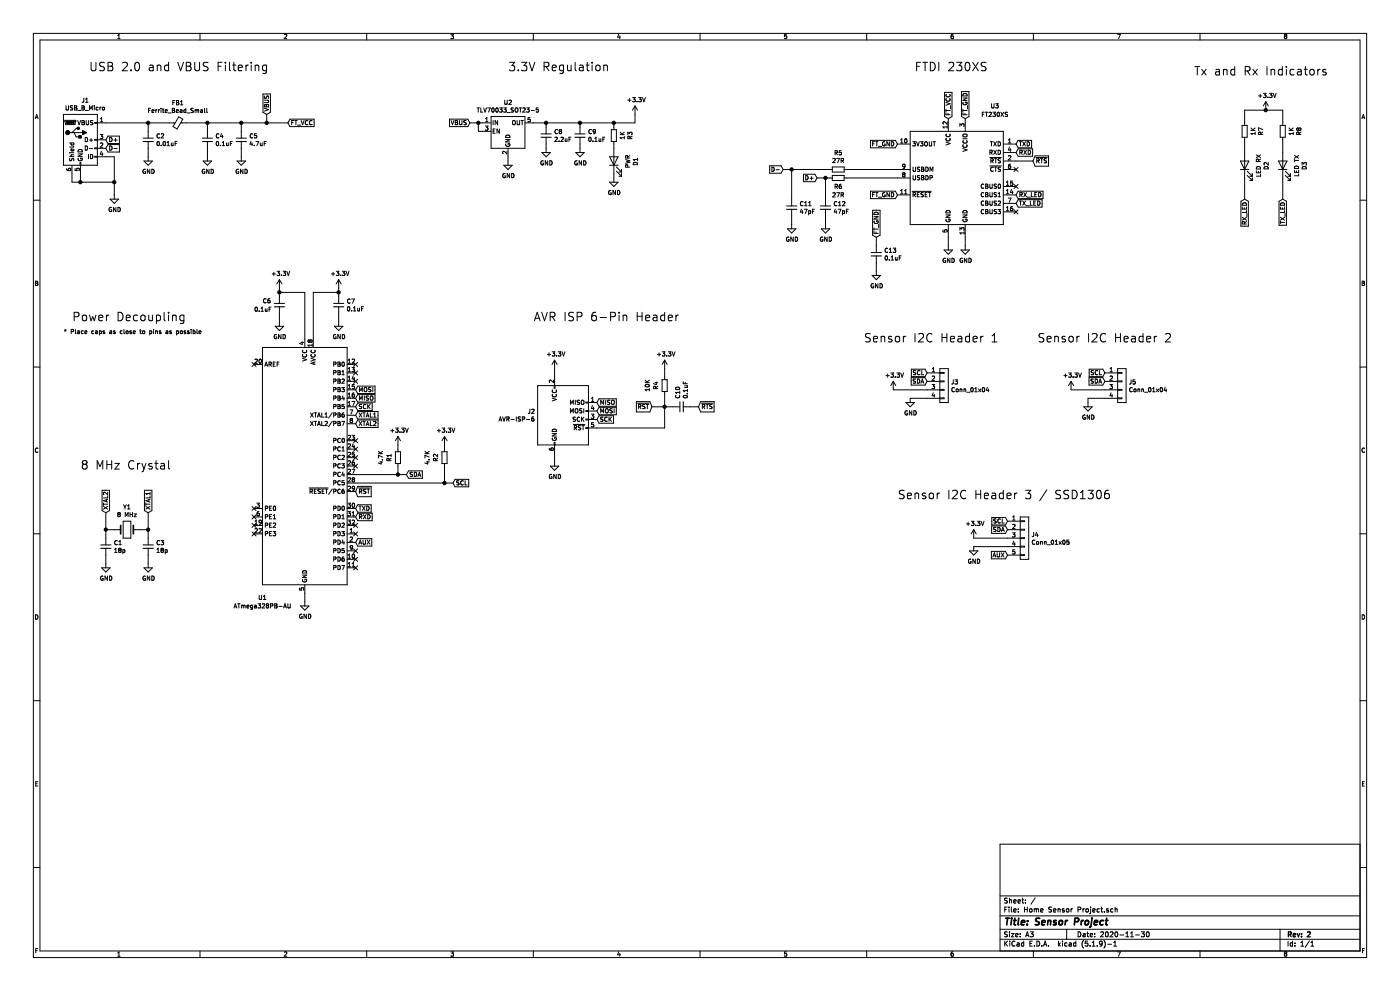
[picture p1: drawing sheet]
EESchema Schematic File Version 4
EELAYER 30 0
EELAYER END
$Descr A3 16535 11693
encoding utf-8
Sheet 1 1
Title "Sensor Project"
Date "2020-11-30"
Rev "2"
Comp ""
Comment1 ""
Comment2 ""
Comment3 ""
Comment4 ""
$EndDescr
$Comp
L Connector:USB_B_Micro J1
U 1 1
P 950 1650
F 0 "J1" H 1007 2117 50  0000 C CNN
F 1 "USB_B_Micro" H 1007 2026 50  0000 C CNN
F 2 "Connector_USB:USB_Micro-B_Amphenol_10118194_Horizontal" H 1100 1600 50  0001 C CNN
F 3 "~" H 1100 1600 50  0001 C CNN
	1    950  1650
	1    0    0    -1  
$EndComp
Text GLabel 1250 1650 2    50   Input ~ 0
D+
Text GLabel 1250 1750 2    50   Input ~ 0
D-
$Comp
L power:GND #PWR02
U 1 1
P 1350 2300
F 0 "#PWR02" H 1350 2050 50  0001 C CNN
F 1 "GND" H 1355 2127 50  0000 C CNN
F 2 "" H 1350 2300 50  0001 C CNN
F 3 "" H 1350 2300 50  0001 C CNN
	1    1350 2300
	1    0    0    -1  
$EndComp
Wire Wire Line
	1250 1850 1350 1850
Wire Wire Line
	1350 1850 1350 2150
Wire Wire Line
	850  2050 850  2150
Wire Wire Line
	850  2150 950  2150
Connection ~ 1350 2150
Wire Wire Line
	950  2050 950  2150
Connection ~ 950  2150
Wire Wire Line
	950  2150 1350 2150
$Comp
L Device:C_Small C2
U 1 1
P 1750 1650
F 0 "C2" H 1842 1696 50  0000 L CNN
F 1 "0.01uF" H 1842 1605 50  0000 L CNN
F 2 "Capacitor_SMD:C_0805_2012Metric" H 1750 1650 50  0001 C CNN
F 3 "~" H 1750 1650 50  0001 C CNN
	1    1750 1650
	1    0    0    -1  
$EndComp
$Comp
L Device:Ferrite_Bead_Small FB1
U 1 1
P 2100 1450
F 0 "FB1" V 1863 1450 50  0000 C CNN
F 1 "Ferrite_Bead_Small" V 1954 1450 50  0000 C CNN
F 2 "Inductor_SMD:L_0805_2012Metric" V 2030 1450 50  0001 C CNN
F 3 "~" H 2100 1450 50  0001 C CNN
	1    2100 1450
	0    1    1    0   
$EndComp
$Comp
L power:GND #PWR03
U 1 1
P 1750 1850
F 0 "#PWR03" H 1750 1600 50  0001 C CNN
F 1 "GND" H 1755 1677 50  0000 C CNN
F 2 "" H 1750 1850 50  0001 C CNN
F 3 "" H 1750 1850 50  0001 C CNN
	1    1750 1850
	1    0    0    -1  
$EndComp
Text GLabel 3400 1450 2    50   Input ~ 0
FT_VCC
$Comp
L Device:LED D2
U 1 1
P 14700 1950
F 0 "D2" H 14693 1695 50  0000 C CNN
F 1 "LED RX" H 14693 1786 50  0000 C CNN
F 2 "LED_SMD:LED_0805_2012Metric" H 14700 1950 50  0001 C CNN
F 3 "~" H 14700 1950 50  0001 C CNN
	1    14700 1950
	0    -1   -1   0   
$EndComp
$Comp
L Device:LED D3
U 1 1
P 15150 1950
F 0 "D3" H 15143 1695 50  0000 C CNN
F 1 "LED TX" H 15143 1786 50  0000 C CNN
F 2 "LED_SMD:LED_0805_2012Metric" H 15150 1950 50  0001 C CNN
F 3 "~" H 15150 1950 50  0001 C CNN
	1    15150 1950
	0    -1   -1   0   
$EndComp
$Comp
L Device:R_Small R8
U 1 1
P 15150 1550
F 0 "R8" V 14954 1550 50  0000 C CNN
F 1 "1K" V 15045 1550 50  0000 C CNN
F 2 "Resistor_SMD:R_0805_2012Metric" H 15150 1550 50  0001 C CNN
F 3 "~" H 15150 1550 50  0001 C CNN
	1    15150 1550
	-1   0    0    1   
$EndComp
$Comp
L power:+3.3V #PWR033
U 1 1
P 14950 1300
F 0 "#PWR033" H 14950 1150 50  0001 C CNN
F 1 "+3.3V" H 14965 1473 50  0000 C CNN
F 2 "" H 14950 1300 50  0001 C CNN
F 3 "" H 14950 1300 50  0001 C CNN
	1    14950 1300
	1    0    0    -1  
$EndComp
Wire Wire Line
	14700 1450 14700 1300
Wire Wire Line
	14700 1300 14950 1300
Wire Wire Line
	14950 1300 15150 1300
Wire Wire Line
	15150 1300 15150 1450
Connection ~ 14950 1300
Wire Wire Line
	15150 1650 15150 1800
Wire Wire Line
	14700 1650 14700 1800
Text GLabel 14700 2350 3    50   Input ~ 0
RX_LED
Text GLabel 15150 2350 3    50   Input ~ 0
TX_LED
Wire Wire Line
	14700 2100 14700 2350
Wire Wire Line
	15150 2100 15150 2350
Wire Wire Line
	3150 1450 3150 1350
Wire Wire Line
	3150 1450 3400 1450
$Comp
L Device:R_Small R7
U 1 1
P 14700 1550
F 0 "R7" V 14504 1550 50  0000 C CNN
F 1 "1K" V 14595 1550 50  0000 C CNN
F 2 "Resistor_SMD:R_0805_2012Metric" H 14700 1550 50  0001 C CNN
F 3 "~" H 14700 1550 50  0001 C CNN
	1    14700 1550
	-1   0    0    1   
$EndComp
$Comp
L Device:C_Small C4
U 1 1
P 2450 1650
F 0 "C4" H 2542 1696 50  0000 L CNN
F 1 "0.1uF" H 2542 1605 50  0000 L CNN
F 2 "Capacitor_SMD:C_0805_2012Metric" H 2450 1650 50  0001 C CNN
F 3 "~" H 2450 1650 50  0001 C CNN
	1    2450 1650
	1    0    0    -1  
$EndComp
$Comp
L power:GND #PWR05
U 1 1
P 2450 1850
F 0 "#PWR05" H 2450 1600 50  0001 C CNN
F 1 "GND" H 2455 1677 50  0000 C CNN
F 2 "" H 2450 1850 50  0001 C CNN
F 3 "" H 2450 1850 50  0001 C CNN
	1    2450 1850
	1    0    0    -1  
$EndComp
Wire Wire Line
	1350 2150 1350 2300
$Comp
L Device:C_Small C5
U 1 1
P 2850 1650
F 0 "C5" H 2942 1696 50  0000 L CNN
F 1 "4.7uF" H 2942 1605 50  0000 L CNN
F 2 "Capacitor_SMD:C_0805_2012Metric" H 2850 1650 50  0001 C CNN
F 3 "~" H 2850 1650 50  0001 C CNN
	1    2850 1650
	1    0    0    -1  
$EndComp
$Comp
L power:GND #PWR06
U 1 1
P 2850 1850
F 0 "#PWR06" H 2850 1600 50  0001 C CNN
F 1 "GND" H 2855 1677 50  0000 C CNN
F 2 "" H 2850 1850 50  0001 C CNN
F 3 "" H 2850 1850 50  0001 C CNN
	1    2850 1850
	1    0    0    -1  
$EndComp
Connection ~ 3150 1450
Wire Wire Line
	1250 1450 1750 1450
Wire Wire Line
	2200 1450 2450 1450
Wire Wire Line
	1750 1550 1750 1450
Connection ~ 1750 1450
Wire Wire Line
	1750 1450 2000 1450
Wire Wire Line
	2450 1550 2450 1450
Connection ~ 2450 1450
Wire Wire Line
	2450 1450 2850 1450
Wire Wire Line
	2850 1550 2850 1450
Connection ~ 2850 1450
Wire Wire Line
	2850 1450 3150 1450
Wire Wire Line
	2850 1750 2850 1850
Wire Wire Line
	2450 1750 2450 1850
Wire Wire Line
	1750 1750 1750 1850
Text Notes 1050 850  0    100  ~ 0
USB 2.0 and VBUS Filtering
Text Notes 14100 900  0    100  ~ 0
Tx and Rx Indicators
$Comp
L Interface_USB:FT230XS U3
U 1 1
P 11300 2100
F 0 "U3" H 11750 2950 50  0000 C CNN
F 1 "FT230XS" H 11750 2850 50  0000 C CNN
F 2 "Package_SO:SSOP-16_3.9x4.9mm_P0.635mm" H 12300 1500 50  0001 C CNN
F 3 "https://www.ftdichip.com/Support/Documents/DataSheets/ICs/DS_FT230X.pdf" H 11300 2100 50  0001 C CNN
	1    11300 2100
	1    0    0    -1  
$EndComp
$Comp
L Device:R_Small R5
U 1 1
P 9900 2000
F 0 "R5" V 9704 2000 50  0000 C CNN
F 1 "27R" V 9795 2000 50  0000 C CNN
F 2 "Resistor_SMD:R_0603_1608Metric" H 9900 2000 50  0001 C CNN
F 3 "~" H 9900 2000 50  0001 C CNN
	1    9900 2000
	0    1    1    0   
$EndComp
$Comp
L Device:R_Small R6
U 1 1
P 9900 2100
F 0 "R6" V 10000 2100 50  0000 C CNN
F 1 "27R" V 10100 2100 50  0000 C CNN
F 2 "Resistor_SMD:R_0603_1608Metric" H 9900 2100 50  0001 C CNN
F 3 "~" H 9900 2100 50  0001 C CNN
	1    9900 2100
	0    1    1    0   
$EndComp
$Comp
L Device:C_Small C12
U 1 1
P 9750 2450
F 0 "C12" H 9842 2496 50  0000 L CNN
F 1 "47pF" H 9842 2405 50  0000 L CNN
F 2 "Capacitor_SMD:C_0603_1608Metric" H 9750 2450 50  0001 C CNN
F 3 "~" H 9750 2450 50  0001 C CNN
	1    9750 2450
	1    0    0    -1  
$EndComp
$Comp
L Device:C_Small C11
U 1 1
P 9350 2450
F 0 "C11" H 9442 2496 50  0000 L CNN
F 1 "47pF" H 9442 2405 50  0000 L CNN
F 2 "Capacitor_SMD:C_0603_1608Metric" H 9350 2450 50  0001 C CNN
F 3 "~" H 9350 2450 50  0001 C CNN
	1    9350 2450
	1    0    0    -1  
$EndComp
$Comp
L power:GND #PWR023
U 1 1
P 9750 2650
F 0 "#PWR023" H 9750 2400 50  0001 C CNN
F 1 "GND" H 9755 2477 50  0000 C CNN
F 2 "" H 9750 2650 50  0001 C CNN
F 3 "" H 9750 2650 50  0001 C CNN
	1    9750 2650
	1    0    0    -1  
$EndComp
$Comp
L power:GND #PWR022
U 1 1
P 9350 2650
F 0 "#PWR022" H 9350 2400 50  0001 C CNN
F 1 "GND" H 9355 2477 50  0000 C CNN
F 2 "" H 9350 2650 50  0001 C CNN
F 3 "" H 9350 2650 50  0001 C CNN
	1    9350 2650
	1    0    0    -1  
$EndComp
Wire Wire Line
	9800 2100 9750 2100
Wire Wire Line
	9750 2100 9750 2350
Wire Wire Line
	9750 2550 9750 2650
Text GLabel 9650 2100 0    50   Input ~ 0
D+
Wire Wire Line
	9750 2100 9650 2100
Connection ~ 9750 2100
Wire Wire Line
	9350 2550 9350 2650
Wire Wire Line
	9800 2000 9350 2000
Wire Wire Line
	9350 2000 9350 2350
Text GLabel 9250 2000 0    50   Input ~ 0
D-
Wire Wire Line
	9350 2000 9250 2000
Connection ~ 9350 2000
$Comp
L power:GND #PWR027
U 1 1
P 11200 2900
F 0 "#PWR027" H 11200 2650 50  0001 C CNN
F 1 "GND" H 11205 2727 50  0000 C CNN
F 2 "" H 11200 2900 50  0001 C CNN
F 3 "" H 11200 2900 50  0001 C CNN
	1    11200 2900
	1    0    0    -1  
$EndComp
$Comp
L power:GND #PWR028
U 1 1
P 11400 2900
F 0 "#PWR028" H 11400 2650 50  0001 C CNN
F 1 "GND" H 11405 2727 50  0000 C CNN
F 2 "" H 11400 2900 50  0001 C CNN
F 3 "" H 11400 2900 50  0001 C CNN
	1    11400 2900
	1    0    0    -1  
$EndComp
Wire Wire Line
	11400 2800 11400 2900
Wire Wire Line
	11200 2800 11200 2900
Text GLabel 10600 2300 0    50   Input ~ 0
FT_GND
Wire Wire Line
	10000 2000 10600 2000
Wire Wire Line
	10000 2100 10600 2100
Text GLabel 10600 1700 0    50   Input ~ 0
FT_GND
Text GLabel 10350 2800 1    50   Input ~ 0
FT_GND
$Comp
L power:GND #PWR024
U 1 1
P 10350 3200
F 0 "#PWR024" H 10350 2950 50  0001 C CNN
F 1 "GND" H 10355 3027 50  0000 C CNN
F 2 "" H 10350 3200 50  0001 C CNN
F 3 "" H 10350 3200 50  0001 C CNN
	1    10350 3200
	1    0    0    -1  
$EndComp
Wire Wire Line
	10350 2800 10350 2900
Wire Wire Line
	10350 3100 10350 3200
Text GLabel 11200 1400 1    50   Input ~ 0
FT_VCC
Text GLabel 11400 1400 1    50   Input ~ 0
FT_GND
Text GLabel 12000 2300 2    50   Input ~ 0
RX_LED
Text GLabel 12000 2400 2    50   Input ~ 0
TX_LED
Text GLabel 12000 1700 2    50   Input ~ 0
TXD
Text GLabel 12000 1800 2    50   Input ~ 0
RXD
Text GLabel 12200 1900 2    50   Input ~ 0
~RTS
NoConn ~ 12000 2200
NoConn ~ 12000 2500
$Comp
L Device:C_Small C13
U 1 1
P 10350 3000
F 0 "C13" H 10442 3046 50  0000 L CNN
F 1 "0.1uF" H 10442 2955 50  0000 L CNN
F 2 "Capacitor_SMD:C_0805_2012Metric" H 10350 3000 50  0001 C CNN
F 3 "~" H 10350 3000 50  0001 C CNN
	1    10350 3000
	1    0    0    -1  
$EndComp
Text Notes 10800 850  0    100  ~ 0
FTDI 230XS
$Comp
L Connector:AVR-ISP-6 J2
U 1 1
P 6650 4950
F 0 "J2" H 6321 5046 50  0000 R CNN
F 1 "AVR-ISP-6" H 6321 4955 50  0000 R CNN
F 2 "Connector_PinHeader_2.54mm:PinHeader_2x03_P2.54mm_Vertical" V 6400 5000 50  0001 C CNN
F 3 " ~" H 5375 4400 50  0001 C CNN
	1    6650 4950
	1    0    0    -1  
$EndComp
$Comp
L power:+3.3V #PWR016
U 1 1
P 6550 4350
F 0 "#PWR016" H 6550 4200 50  0001 C CNN
F 1 "+3.3V" H 6565 4523 50  0000 C CNN
F 2 "" H 6550 4350 50  0001 C CNN
F 3 "" H 6550 4350 50  0001 C CNN
	1    6550 4350
	1    0    0    -1  
$EndComp
$Comp
L power:GND #PWR017
U 1 1
P 6550 5450
F 0 "#PWR017" H 6550 5200 50  0001 C CNN
F 1 "GND" H 6555 5277 50  0000 C CNN
F 2 "" H 6550 5450 50  0001 C CNN
F 3 "" H 6550 5450 50  0001 C CNN
	1    6550 5450
	1    0    0    -1  
$EndComp
Wire Wire Line
	6550 4350 6550 4450
Wire Wire Line
	6550 5350 6550 5450
Text GLabel 4200 4700 2    50   Input ~ 0
MISO
Text GLabel 4200 4600 2    50   Input ~ 0
MOSI
Text GLabel 4200 4800 2    50   Input ~ 0
SCK
Text GLabel 7050 4850 2    50   Input ~ 0
MOSI
Text GLabel 7050 4750 2    50   Input ~ 0
MISO
Text GLabel 7050 4950 2    50   Input ~ 0
SCK
$Comp
L Device:Crystal Y1
U 1 1
P 1500 6250
F 0 "Y1" H 1500 6518 50  0000 C CNN
F 1 "8 MHz" H 1500 6427 50  0000 C CNN
F 2 "Crystal:Crystal_SMD_Abracon_ABM7-2Pin_6.0x3.5mm" H 1500 6250 50  0001 C CNN
F 3 "~" H 1500 6250 50  0001 C CNN
	1    1500 6250
	1    0    0    -1  
$EndComp
$Comp
L Device:C_Small C1
U 1 1
P 1250 6450
F 0 "C1" H 1342 6496 50  0000 L CNN
F 1 "18p" H 1342 6405 50  0000 L CNN
F 2 "Capacitor_SMD:C_0805_2012Metric" H 1250 6450 50  0001 C CNN
F 3 "~" H 1250 6450 50  0001 C CNN
	1    1250 6450
	1    0    0    -1  
$EndComp
$Comp
L power:GND #PWR04
U 1 1
P 1750 6650
F 0 "#PWR04" H 1750 6400 50  0001 C CNN
F 1 "GND" H 1755 6477 50  0000 C CNN
F 2 "" H 1750 6650 50  0001 C CNN
F 3 "" H 1750 6650 50  0001 C CNN
	1    1750 6650
	1    0    0    -1  
$EndComp
$Comp
L Device:C_Small C3
U 1 1
P 1750 6450
F 0 "C3" H 1842 6496 50  0000 L CNN
F 1 "18p" H 1842 6405 50  0000 L CNN
F 2 "Capacitor_SMD:C_0805_2012Metric" H 1750 6450 50  0001 C CNN
F 3 "~" H 1750 6450 50  0001 C CNN
	1    1750 6450
	1    0    0    -1  
$EndComp
Wire Wire Line
	1250 6350 1250 6250
Wire Wire Line
	1250 6250 1350 6250
Wire Wire Line
	1650 6250 1750 6250
Wire Wire Line
	1750 6250 1750 6350
Text GLabel 4200 4900 2    50   Input ~ 0
XTAL1
Text GLabel 4200 5000 2    50   Input ~ 0
XTAL2
Text GLabel 1750 6050 1    50   Input ~ 0
XTAL1
Text GLabel 1250 6050 1    50   Input ~ 0
XTAL2
Wire Wire Line
	1250 6050 1250 6250
Connection ~ 1250 6250
Wire Wire Line
	1750 6050 1750 6250
Connection ~ 1750 6250
$Comp
L MCU_Microchip_ATmega:ATmega328PB-AU U1
U 1 1
P 3600 5500
F 0 "U1" H 3100 3950 50  0000 C CNN
F 1 "ATmega328PB-AU" H 3100 3850 50  0000 C CNN
F 2 "Package_QFP:TQFP-32_7x7mm_P0.8mm" H 3600 5500 50  0001 C CIN
F 3 "http://ww1.microchip.com/downloads/en/DeviceDoc/40001906C.pdf" H 3600 5500 50  0001 C CNN
	1    3600 5500
	1    0    0    -1  
$EndComp
$Comp
L power:GND #PWR09
U 1 1
P 3600 7100
F 0 "#PWR09" H 3600 6850 50  0001 C CNN
F 1 "GND" H 3605 6927 50  0000 C CNN
F 2 "" H 3600 7100 50  0001 C CNN
F 3 "" H 3600 7100 50  0001 C CNN
	1    3600 7100
	1    0    0    -1  
$EndComp
Wire Wire Line
	3600 7000 3600 7100
$Comp
L Device:C_Small C6
U 1 1
P 3300 3600
F 0 "C6" H 3100 3650 50  0000 L CNN
F 1 "0.1uF" H 3000 3550 50  0000 L CNN
F 2 "Capacitor_SMD:C_0805_2012Metric" H 3300 3600 50  0001 C CNN
F 3 "~" H 3300 3600 50  0001 C CNN
	1    3300 3600
	1    0    0    -1  
$EndComp
$Comp
L Device:C_Small C7
U 1 1
P 4000 3600
F 0 "C7" H 4092 3646 50  0000 L CNN
F 1 "0.1uF" H 4092 3555 50  0000 L CNN
F 2 "Capacitor_SMD:C_0805_2012Metric" H 4000 3600 50  0001 C CNN
F 3 "~" H 4000 3600 50  0001 C CNN
	1    4000 3600
	1    0    0    -1  
$EndComp
NoConn ~ 3000 4300
$Comp
L power:GND #PWR08
U 1 1
P 3300 3800
F 0 "#PWR08" H 3300 3550 50  0001 C CNN
F 1 "GND" H 3305 3627 50  0000 C CNN
F 2 "" H 3300 3800 50  0001 C CNN
F 3 "" H 3300 3800 50  0001 C CNN
	1    3300 3800
	1    0    0    -1  
$EndComp
$Comp
L power:GND #PWR011
U 1 1
P 4000 3800
F 0 "#PWR011" H 4000 3550 50  0001 C CNN
F 1 "GND" H 4005 3627 50  0000 C CNN
F 2 "" H 4000 3800 50  0001 C CNN
F 3 "" H 4000 3800 50  0001 C CNN
	1    4000 3800
	1    0    0    -1  
$EndComp
Wire Wire Line
	3300 3700 3300 3800
Wire Wire Line
	4000 3700 4000 3800
Wire Wire Line
	4000 3500 4000 3450
$Comp
L power:+3.3V #PWR07
U 1 1
P 3300 3400
F 0 "#PWR07" H 3300 3250 50  0001 C CNN
F 1 "+3.3V" H 3315 3573 50  0000 C CNN
F 2 "" H 3300 3400 50  0001 C CNN
F 3 "" H 3300 3400 50  0001 C CNN
	1    3300 3400
	1    0    0    -1  
$EndComp
$Comp
L power:+3.3V #PWR010
U 1 1
P 4000 3400
F 0 "#PWR010" H 4000 3250 50  0001 C CNN
F 1 "+3.3V" H 4015 3573 50  0000 C CNN
F 2 "" H 4000 3400 50  0001 C CNN
F 3 "" H 4000 3400 50  0001 C CNN
	1    4000 3400
	1    0    0    -1  
$EndComp
Connection ~ 4000 3450
Wire Wire Line
	4000 3450 4000 3400
Text GLabel 4200 6000 2    50   Input ~ 0
TXD
Text GLabel 4200 6100 2    50   Input ~ 0
RXD
Text GLabel 4200 5800 2    50   Input ~ 0
~RST
Text GLabel 7700 4800 0    50   Input ~ 0
~RST
$Comp
L Device:R_Small R4
U 1 1
P 7850 4550
F 0 "R4" V 7950 4550 50  0000 C CNN
F 1 "10K" V 8050 4550 50  0000 C CNN
F 2 "Resistor_SMD:R_0805_2012Metric" H 7850 4550 50  0001 C CNN
F 3 "~" H 7850 4550 50  0001 C CNN
	1    7850 4550
	-1   0    0    1   
$EndComp
$Comp
L power:+3.3V #PWR021
U 1 1
P 7850 4350
F 0 "#PWR021" H 7850 4200 50  0001 C CNN
F 1 "+3.3V" H 7865 4523 50  0000 C CNN
F 2 "" H 7850 4350 50  0001 C CNN
F 3 "" H 7850 4350 50  0001 C CNN
	1    7850 4350
	1    0    0    -1  
$EndComp
$Comp
L Device:C_Small C10
U 1 1
P 8050 4800
F 0 "C10" H 8142 4846 50  0000 L CNN
F 1 "0.1uF" H 8142 4755 50  0000 L CNN
F 2 "Capacitor_SMD:C_0805_2012Metric" H 8050 4800 50  0001 C CNN
F 3 "~" H 8050 4800 50  0001 C CNN
	1    8050 4800
	0    -1   -1   0   
$EndComp
Text GLabel 8250 4800 2    50   Input ~ 0
~RTS
Wire Wire Line
	7850 4450 7850 4350
Wire Wire Line
	8250 4800 8150 4800
Wire Wire Line
	7850 4650 7850 4800
Connection ~ 7850 4800
Wire Wire Line
	7850 4800 7850 5050
Wire Wire Line
	7950 4800 7850 4800
Wire Wire Line
	7850 5050 7050 5050
Wire Wire Line
	7850 4800 7700 4800
Text Notes 6300 3800 0    100  ~ 0
AVR ISP 6-Pin Header
Text Notes 850  3800 0    100  ~ 0
Power Decoupling
Text Notes 950  5550 0    100  ~ 0
8 MHz Crystal
Text Notes 750  3950 0    50   ~ 0
* Place caps as close to pins as possible
NoConn ~ 12000 2000
$Comp
L power:GND #PWR01
U 1 1
P 1250 6650
F 0 "#PWR01" H 1250 6400 50  0001 C CNN
F 1 "GND" H 1255 6477 50  0000 C CNN
F 2 "" H 1250 6650 50  0001 C CNN
F 3 "" H 1250 6650 50  0001 C CNN
	1    1250 6650
	1    0    0    -1  
$EndComp
Wire Wire Line
	1750 6550 1750 6650
Wire Wire Line
	1250 6550 1250 6650
Wire Wire Line
	12200 1900 12000 1900
Text GLabel 4800 5600 2    50   Input ~ 0
SDA
Text GLabel 5350 5700 2    50   Input ~ 0
SCL
$Comp
L Device:R_Small R1
U 1 1
P 4700 5400
F 0 "R1" V 4800 5400 50  0000 C CNN
F 1 "4.7K" V 4900 5400 50  0000 C CNN
F 2 "Resistor_SMD:R_0805_2012Metric" H 4700 5400 50  0001 C CNN
F 3 "~" H 4700 5400 50  0001 C CNN
	1    4700 5400
	-1   0    0    1   
$EndComp
$Comp
L Device:R_Small R2
U 1 1
P 5250 5400
F 0 "R2" V 5350 5400 50  0000 C CNN
F 1 "4.7K" V 5450 5400 50  0000 C CNN
F 2 "Resistor_SMD:R_0805_2012Metric" H 5250 5400 50  0001 C CNN
F 3 "~" H 5250 5400 50  0001 C CNN
	1    5250 5400
	-1   0    0    1   
$EndComp
$Comp
L power:+3.3V #PWR012
U 1 1
P 4700 5250
F 0 "#PWR012" H 4700 5100 50  0001 C CNN
F 1 "+3.3V" H 4715 5423 50  0000 C CNN
F 2 "" H 4700 5250 50  0001 C CNN
F 3 "" H 4700 5250 50  0001 C CNN
	1    4700 5250
	1    0    0    -1  
$EndComp
$Comp
L power:+3.3V #PWR013
U 1 1
P 5250 5250
F 0 "#PWR013" H 5250 5100 50  0001 C CNN
F 1 "+3.3V" H 5265 5423 50  0000 C CNN
F 2 "" H 5250 5250 50  0001 C CNN
F 3 "" H 5250 5250 50  0001 C CNN
	1    5250 5250
	1    0    0    -1  
$EndComp
Wire Wire Line
	4700 5250 4700 5300
Wire Wire Line
	5250 5250 5250 5300
Wire Wire Line
	4800 5600 4700 5600
Wire Wire Line
	4700 5500 4700 5600
Connection ~ 4700 5600
Wire Wire Line
	4700 5600 4200 5600
Wire Wire Line
	5350 5700 5250 5700
Wire Wire Line
	5250 5500 5250 5700
Connection ~ 5250 5700
Wire Wire Line
	5250 5700 4200 5700
Text GLabel 3150 1350 1    50   Input ~ 0
VBUS
$Comp
L Connector_Generic:Conn_01x04 J3
U 1 1
P 11150 4500
F 0 "J3" H 11230 4492 50  0000 L CNN
F 1 "Conn_01x04" H 11230 4401 50  0000 L CNN
F 2 "Connector_PinHeader_2.54mm:PinHeader_1x04_P2.54mm_Vertical" H 11150 4500 50  0001 C CNN
F 3 "~" H 11150 4500 50  0001 C CNN
	1    11150 4500
	1    0    0    -1  
$EndComp
$Comp
L power:+3.3V #PWR025
U 1 1
P 10550 4600
F 0 "#PWR025" H 10550 4450 50  0001 C CNN
F 1 "+3.3V" H 10565 4773 50  0000 C CNN
F 2 "" H 10550 4600 50  0001 C CNN
F 3 "" H 10550 4600 50  0001 C CNN
	1    10550 4600
	1    0    0    -1  
$EndComp
Text GLabel 10950 4500 0    50   Input ~ 0
SDA
Text GLabel 10950 4400 0    50   Input ~ 0
SCL
Text Notes 10200 4050 0    100  ~ 0
Sensor I2C Header 1
$Comp
L power:GND #PWR026
U 1 1
P 10750 4700
F 0 "#PWR026" H 10750 4450 50  0001 C CNN
F 1 "GND" H 10755 4527 50  0000 C CNN
F 2 "" H 10750 4700 50  0001 C CNN
F 3 "" H 10750 4700 50  0001 C CNN
	1    10750 4700
	1    0    0    -1  
$EndComp
NoConn ~ 3000 6000
NoConn ~ 3000 6100
NoConn ~ 4200 5200
NoConn ~ 4200 5300
NoConn ~ 4200 5400
NoConn ~ 4200 5500
NoConn ~ 4200 6300
NoConn ~ 4200 4300
NoConn ~ 3000 6200
NoConn ~ 3000 6300
NoConn ~ 4200 6200
NoConn ~ 4200 4500
NoConn ~ 4200 4400
Wire Wire Line
	6000 1850 6000 1900
$Comp
L power:GND #PWR014
U 1 1
P 6000 1900
F 0 "#PWR014" H 6000 1650 50  0001 C CNN
F 1 "GND" H 6005 1727 50  0000 C CNN
F 2 "" H 6000 1900 50  0001 C CNN
F 3 "" H 6000 1900 50  0001 C CNN
	1    6000 1900
	1    0    0    -1  
$EndComp
Text Notes 6000 850  0    100  ~ 0
3.3V Regulation
Wire Wire Line
	6450 1700 6450 1750
Wire Wire Line
	6850 1700 6850 1750
$Comp
L power:GND #PWR018
U 1 1
P 6850 1750
F 0 "#PWR018" H 6850 1500 50  0001 C CNN
F 1 "GND" H 6855 1577 50  0000 C CNN
F 2 "" H 6850 1750 50  0001 C CNN
F 3 "" H 6850 1750 50  0001 C CNN
	1    6850 1750
	1    0    0    -1  
$EndComp
$Comp
L power:GND #PWR015
U 1 1
P 6450 1750
F 0 "#PWR015" H 6450 1500 50  0001 C CNN
F 1 "GND" H 6455 1577 50  0000 C CNN
F 2 "" H 6450 1750 50  0001 C CNN
F 3 "" H 6450 1750 50  0001 C CNN
	1    6450 1750
	1    0    0    -1  
$EndComp
Wire Wire Line
	7250 2050 7250 2100
Wire Wire Line
	7250 1700 7250 1750
Connection ~ 7250 1450
Wire Wire Line
	7500 1450 7500 1350
Wire Wire Line
	7250 1450 7500 1450
Connection ~ 6850 1450
Wire Wire Line
	7250 1450 7250 1500
Wire Wire Line
	6850 1450 7250 1450
Connection ~ 6450 1450
Wire Wire Line
	6850 1450 6850 1500
Wire Wire Line
	6450 1450 6850 1450
Wire Wire Line
	6450 1450 6450 1500
Wire Wire Line
	6300 1450 6450 1450
$Comp
L power:GND #PWR019
U 1 1
P 7250 2100
F 0 "#PWR019" H 7250 1850 50  0001 C CNN
F 1 "GND" H 7255 1927 50  0000 C CNN
F 2 "" H 7250 2100 50  0001 C CNN
F 3 "" H 7250 2100 50  0001 C CNN
	1    7250 2100
	1    0    0    -1  
$EndComp
$Comp
L Device:LED D1
U 1 1
P 7250 1900
F 0 "D1" H 7243 1645 50  0000 C CNN
F 1 "PWR" H 7243 1736 50  0000 C CNN
F 2 "LED_SMD:LED_0805_2012Metric" H 7250 1900 50  0001 C CNN
F 3 "~" H 7250 1900 50  0001 C CNN
	1    7250 1900
	0    -1   -1   0   
$EndComp
$Comp
L Device:R_Small R3
U 1 1
P 7250 1600
F 0 "R3" V 7054 1600 50  0000 C CNN
F 1 "1K" V 7145 1600 50  0000 C CNN
F 2 "Resistor_SMD:R_0805_2012Metric" H 7250 1600 50  0001 C CNN
F 3 "~" H 7250 1600 50  0001 C CNN
	1    7250 1600
	-1   0    0    1   
$EndComp
$Comp
L power:+3.3V #PWR020
U 1 1
P 7500 1350
F 0 "#PWR020" H 7500 1200 50  0001 C CNN
F 1 "+3.3V" H 7515 1523 50  0000 C CNN
F 2 "" H 7500 1350 50  0001 C CNN
F 3 "" H 7500 1350 50  0001 C CNN
	1    7500 1350
	1    0    0    -1  
$EndComp
$Comp
L Device:C_Small C9
U 1 1
P 6850 1600
F 0 "C9" H 6942 1646 50  0000 L CNN
F 1 "0.1uF" H 6942 1555 50  0000 L CNN
F 2 "Capacitor_SMD:C_0805_2012Metric" H 6850 1600 50  0001 C CNN
F 3 "~" H 6850 1600 50  0001 C CNN
	1    6850 1600
	1    0    0    -1  
$EndComp
$Comp
L Device:C_Small C8
U 1 1
P 6450 1600
F 0 "C8" H 6542 1646 50  0000 L CNN
F 1 "2.2uF" H 6542 1555 50  0000 L CNN
F 2 "Capacitor_SMD:C_0805_2012Metric" H 6450 1600 50  0001 C CNN
F 3 "~" H 6450 1600 50  0001 C CNN
	1    6450 1600
	1    0    0    -1  
$EndComp
Wire Wire Line
	5650 1450 5550 1450
Connection ~ 5650 1450
Wire Wire Line
	5650 1550 5650 1450
Wire Wire Line
	5700 1550 5650 1550
Wire Wire Line
	5700 1450 5650 1450
Text GLabel 5550 1450 0    50   Input ~ 0
VBUS
$Comp
L Regulator_Linear:TLV70033_SOT23-5 U2
U 1 1
P 6000 1550
F 0 "U2" H 6000 1892 50  0000 C CNN
F 1 "TLV70033_SOT23-5" H 6000 1801 50  0000 C CNN
F 2 "Package_TO_SOT_SMD:SOT-23-5" H 6000 1875 50  0001 C CIN
F 3 "http://www.ti.com/lit/ds/symlink/tlv700.pdf" H 6000 1600 50  0001 C CNN
	1    6000 1550
	1    0    0    -1  
$EndComp
$Comp
L Connector_Generic:Conn_01x05 J4
U 1 1
P 12100 6350
F 0 "J4" H 12180 6392 50  0000 L CNN
F 1 "Conn_01x05" H 12180 6301 50  0000 L CNN
F 2 "Connector_PinHeader_2.54mm:PinHeader_1x05_P2.54mm_Vertical" H 12100 6350 50  0001 C CNN
F 3 "~" H 12100 6350 50  0001 C CNN
	1    12100 6350
	1    0    0    -1  
$EndComp
Text GLabel 11900 6250 0    50   Input ~ 0
SDA
Text GLabel 11900 6150 0    50   Input ~ 0
SCL
Text GLabel 11900 6550 0    50   Input ~ 0
AUX
$Comp
L power:+3.3V #PWR029
U 1 1
P 11500 6350
F 0 "#PWR029" H 11500 6200 50  0001 C CNN
F 1 "+3.3V" H 11515 6523 50  0000 C CNN
F 2 "" H 11500 6350 50  0001 C CNN
F 3 "" H 11500 6350 50  0001 C CNN
	1    11500 6350
	1    0    0    -1  
$EndComp
$Comp
L power:GND #PWR030
U 1 1
P 11500 6450
F 0 "#PWR030" H 11500 6200 50  0001 C CNN
F 1 "GND" H 11505 6277 50  0000 C CNN
F 2 "" H 11500 6450 50  0001 C CNN
F 3 "" H 11500 6450 50  0001 C CNN
	1    11500 6450
	1    0    0    -1  
$EndComp
Text GLabel 4200 6400 2    50   Input ~ 0
AUX
Wire Wire Line
	10950 4600 10550 4600
Wire Wire Line
	10750 4700 10950 4700
Wire Wire Line
	3700 3450 3700 4000
Wire Wire Line
	3700 3450 4000 3450
Wire Wire Line
	3300 3400 3300 3450
Wire Wire Line
	3600 4000 3600 3450
Wire Wire Line
	3600 3450 3300 3450
Connection ~ 3300 3450
Wire Wire Line
	3300 3450 3300 3500
$Comp
L Connector_Generic:Conn_01x04 J5
U 1 1
P 13250 4500
F 0 "J5" H 13330 4492 50  0000 L CNN
F 1 "Conn_01x04" H 13330 4401 50  0000 L CNN
F 2 "Connector_PinHeader_2.54mm:PinHeader_1x04_P2.54mm_Vertical" H 13250 4500 50  0001 C CNN
F 3 "~" H 13250 4500 50  0001 C CNN
	1    13250 4500
	1    0    0    -1  
$EndComp
Text GLabel 13050 4400 0    50   Input ~ 0
SCL
Text GLabel 13050 4500 0    50   Input ~ 0
SDA
$Comp
L power:+3.3V #PWR031
U 1 1
P 12650 4600
F 0 "#PWR031" H 12650 4450 50  0001 C CNN
F 1 "+3.3V" H 12665 4773 50  0000 C CNN
F 2 "" H 12650 4600 50  0001 C CNN
F 3 "" H 12650 4600 50  0001 C CNN
	1    12650 4600
	1    0    0    -1  
$EndComp
$Comp
L power:GND #PWR032
U 1 1
P 12850 4750
F 0 "#PWR032" H 12850 4500 50  0001 C CNN
F 1 "GND" H 12855 4577 50  0000 C CNN
F 2 "" H 12850 4750 50  0001 C CNN
F 3 "" H 12850 4750 50  0001 C CNN
	1    12850 4750
	1    0    0    -1  
$EndComp
Wire Wire Line
	12650 4600 13050 4600
Wire Wire Line
	13050 4700 12850 4700
Wire Wire Line
	12850 4700 12850 4750
Text Notes 12250 4050 0    100  ~ 0
Sensor I2C Header 2
Wire Wire Line
	11500 6350 11900 6350
Wire Wire Line
	11900 6450 11500 6450
Text Notes 10600 5900 0    100  ~ 0
Sensor I2C Header 3 / SSD1306
NoConn ~ 4200 6500
NoConn ~ 4200 6600
NoConn ~ 4200 6700
$EndSCHEMATC
